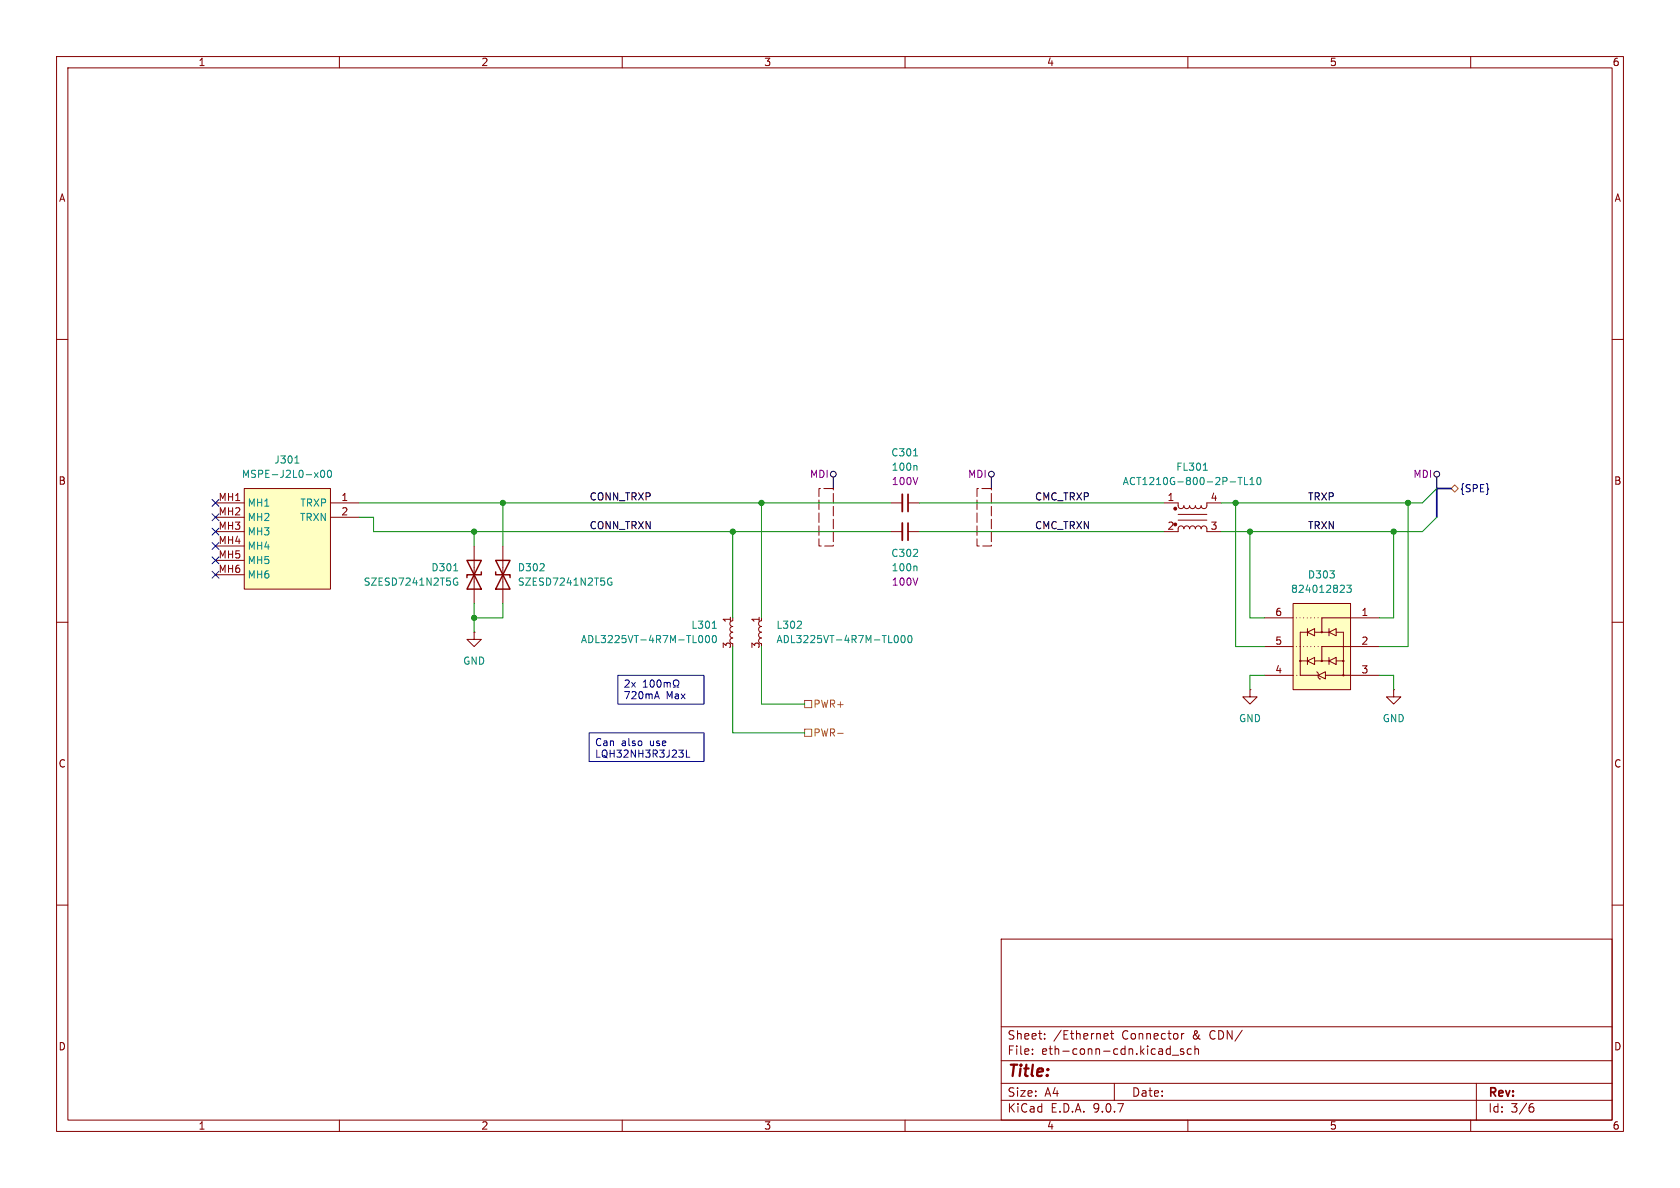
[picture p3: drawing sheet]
<svg xmlns="http://www.w3.org/2000/svg" width="297mm" height="210mm" viewBox="0 0 297 210" stroke-linecap="round" stroke-linejoin="round" font-family="sans-serif">
<path d="M0 0h297v210h-297z" fill="#fff" stroke="#fff" stroke-width=".18"/>
<g fill="none" stroke="#840000" stroke-width=".18">
<path d="M10 10h277v190h-277zM12 12h273v186h-273zM60 10v2M110 10v2M160 10v2M210 10v2M260 10v2M10 60h2M285 60h2M157.5 94h2M157.5 88.9h2M160.5 94h2.1"/>
<path d="M160.5 88.9h2.1M10 110h2M285 110h2M10 160h2M177 166h108v32h-108zM285 160h2M60 198v2M110 198v2M160 198v2M177 194.5h108M177 191.5h108M177 187.5h108"/>
<path d="M177 181.5h108M182.5 186.3v.1M182.5 185.5v.1M184.7 183.6v.1M184.7 182.8v.1M195.4 182.7l.4 .1 .1 .3-.7 .1M195.8 183.6l-.4 .1M196.3 182.7h.6M196.5 182.2v1.3l.4 .2M197 191.5v3M206.5 185.4l.4 .1M206.9 184.9v1.5"/>
<path d="M206.9 186.3l-.4 .1M207.2 186.5h1.2M208.9 182.7v1M209.2 185.5l-.3-.1-.2 .2v.2l.5 .2v.3h-.5M209.3 182.7l-.3 .1-.1 .2M210 198v2M210.6 185.5l-.4-.1-.3 .3v.4l.1 .2h.6M211.2 185.5l.3-.1 .3 .1 .1 .9M211.2 184.9v1.5M260 198v2M261 191.5v6.5M270.6 195.7h.4l.2 .3-.1 .5-.5 .1"/>
<path d="M271 195.1l-.4 .1"/>
</g>
<path d="M160.5 87.4v3M160.5 92.5v3" fill="none" stroke="#840000" stroke-width=".3"/>
<path d="M159.5 87.4v3M159.5 92.5v3" fill="none" stroke="#840000" stroke-width=".33"/>
<path d="M161.5 80.6h.7M161.9 82.3l.2 .2v.6M161.9 100.1l.2 .1v.7" fill="none" stroke="#008484" stroke-width=".18"/>
<path d="M228.6 106.7h10.2v15.2h-10.2z" fill="#ffffc2"/>
<g fill="none" stroke="#840000" stroke-width=".18">
<path d="M205.7 88.9h2.6v.7l.5 .3 .3-.1 .2-.4 .1 .3 .3 .2 .4-.1 .2-.4 .1 .3 .3 .2 .4-.1 .2-.4 .1 .3 .3 .2 .4-.1 .2-.4 .2 .4 .4 .1 .4-.3 .1-.7h2.5M205.7 94h2.6v-.7l.5-.3 .3 .1 .2 .4 .1-.4 .4-.1 .4 .1 .1 .4 .1-.4 .3-.1 .4 .1 .2 .4 .2-.4 .5-.1 .3 .2v.3l.2-.4 .4-.1 .4 .3 .1 .7h2.5M208.3 90.9h5.1M208.3 91.9h5.1M129.5 109.7l-.3 .2-.2 .3 .2 .4 .3 .2h-.3l-.1 .3v.4l.4 .3-.3 .1-.2 .4 .2 .3 .3 .2-.4 .2v.5l.2 .2 .2 .1M223.5 119.4h5.1M223.5 109.2h5.1M223.5 114.3h5.1M228.6 106.7h10.2v15.2h-10.2zM229.9 116.8h1.2M231.1 111.8l1.3-.7v1.3zM231.1 116.8l1.3-.6v1.3z"/>
<path d="M231.1 111.8h-1.2v7.6h3.1M231.1 111.1v1.3M231.1 116.2v1.3M232.4 111.8h2.5M232.4 116.8h2.5M232.8 118.7l.2 .3v.8l.3 .2M233 119.4l1.3-.7v1.3zM234.3 119.4h9.5M234.9 111.8l1.3-.7v1.3zM234.9 116.8l1.3-.6v1.3zM234.9 111.1v1.3M234.9 116.2v1.3"/>
<path d="M236.2 111.8h1.3v7.6M236.2 116.8h1.3M243.8 114.3h-10.1v2.5M243.8 109.2h-10.1v2.6M221 121.9v1.3h1.2l-1.2 1.3-1.3-1.3h1.3M221 121.9h.1M233.3 120h.1M246.4 121.9v1.3h1.2l-1.2 1.3-1.3-1.3h1.3M246.4 121.9h.1"/>
<circle cx="229.9" cy="116.8" r=".11"/>
<circle cx="233.7" cy="116.8" r=".11"/>
<circle cx="233.7" cy="111.8" r=".11"/>
<circle cx="237.5" cy="119.4" r=".11"/>
<circle cx="237.5" cy="116.8" r=".11"/>
</g>
<path d="M228.6 119.4h1.3M233.7 109.2h-5.1M233.7 114.3h-5.1" fill="none" stroke="#840000" stroke-width=".18" stroke-dasharray="0 .6"/>
<g fill="none" stroke="#008484" stroke-width=".18">
<path d="M212.7 83.1h.8M218.9 84.4h.7M219.2 84.4v1.3M220 84.4v1.3h.6M221 85.7h.7M221 84.8l.3-.4v1.3M222.3 84.5l.2-.1a.68 .68 0 0 1 .4 .6 .68 .68 0 0 1-.4 .7l-.2-.2-.1-.3zM123.7 112.4l.1-.1a.68 .68 0 0 1 .4 .7 .68 .68 0 0 1-.4 .6l-.1-.1M124.8 112.5l.2-.2a.68 .68 0 0 1 .5 .7 .68 .68 0 0 1-.5 .6l-.2-.1-.1-.4zM125.9 111.1h.7M126.1 112.4l.1-.1a.68 .68 0 0 1 .5 .7 .68 .68 0 0 1-.5 .6 .84 .84 0 0 1-.1-1.2zM237.4 103.4l.3 .3-.1 .3-.7 .7h.8"/>
<path d="M238.1 103.4h.8l-.4 .5 .3 .2v.5l-.2 .1-.5-.1"/>
</g>
<g fill="#840000" stroke="#840000" stroke-width=".18">
<circle cx="207.8" cy="89.9" r=".25"/>
<circle cx="207.8" cy="92.7" r=".25"/>
</g>
<path d="M43.2 86.4h15.2v17.7h-15.2z" fill="#ffffc2"/>
<g fill="none" stroke="#840000" stroke-width=".18">
<path d="M38.1 88.9h5.1M38.1 91.4h5.1M38.1 94h5.1M38.1 96.5h5.1M38.1 99.1h5.1M43.2 86.4h15.2v17.7h-15.2zM58.4 88.9h5.1M58.4 91.4h5.1M83.8 96.5v10.2M88.9 96.5v10.2M38.1 101.6h5.1M83.8 111.8v1.2h1.3l-1.3 1.3-1.3-1.3h1.3"/>
<path d="M83.8 111.8h.1M134.6 109.7l-.3 .2-.2 .3 .2 .4 .3 .2h-.3l-.2 .3 .1 .4 .4 .3-.3 .1-.2 .4 .2 .3 .3 .2-.4 .2-.1 .5 .2 .2 .3 .1"/>
</g>
<g fill="none" stroke="#008484" stroke-width=".18">
<path d="M52.1 81.9h.8M55.6 83.6l.6 .8M56.2 83.6l-.6 .8M56.8 83.3l.2-.2a.68 .68 0 0 1 .4 .7 .68 .68 0 0 1-.4 .6l-.2-.1-.1-.4zM58.1 83.2l.1-.1a.68 .68 0 0 1 .4 .7 .68 .68 0 0 1-.4 .6 .84 .84 0 0 1-.1-1.2zM80.2 100.9h.7M80.7 102.9h.2v.5h-.5l-.2-.3M80.9 102.2h-.5l-.2 .3M107.9 102.9h.3l-.1 .5h-.5l-.1-.3M108.1 102.2h-.5l-.1 .3M140.9 111.1h.8M141.6 109.9v.4"/>
<path d="M158.3 112.4l.1-.1a.68 .68 0 0 1 .4 .7 .68 .68 0 0 1-.4 .6l-.1-.1M159.4 112.5l.2-.2a.68 .68 0 0 1 .4 .7 .68 .68 0 0 1-.4 .6l-.2-.1-.1-.4zM160.6 112.5l.2-.2a.68 .68 0 0 1 .4 .7 .68 .68 0 0 1-.4 .6l-.2-.1-.1-.4z"/>
</g>
<path d="M82.5 99.1l2.6 5h-2.6l2.6-5zM87.6 99.1h2.6l-2.6 5h2.6zM85.1 101.1v.5h-2.6v.5M87.6 101.1v.5h2.6v.5" fill="none" stroke="#840000" stroke-width=".25"/>
<g fill="none" stroke="#000" stroke-width=".18">
<path d="M147.3 84.3v2.1M175.3 84.3v2.1M254 84.3v2.1"/>
<circle cx="147.3" cy="83.8" r=".51"/>
<circle cx="175.3" cy="83.8" r=".51"/>
<circle cx="254" cy="83.8" r=".51"/>
</g>
<path d="M147.3 86.4h-2.5v10.1h2.5v-10.1M175.3 86.4h-2.6v10.1h2.6v-10.1" fill="none" stroke="#840000" stroke-width=".18" stroke-dasharray="1.7 .6"/>
<path d="M256.5 86.4l.7-.7 .6 .7-.6 .6zM142.2 128.9h1.3v1.3h-1.3zM142.2 123.8h1.3v1.3h-1.3zM148.1 129.6h1" fill="none" stroke="#848400" stroke-width=".18"/>
<path d="M256.5 86.4h-2.5v5" fill="none" stroke="#000084" stroke-width=".3"/>
<g fill="none" stroke="#008400" stroke-width=".18">
<path d="M63.5 91.4h2.5v2.6h91.5M63.5 88.9h94M83.8 94v2.5M88.9 88.9v7.6M129.5 94v15.2M134.6 88.9v20.3M162.6 94h43.1M162.6 88.9h43.1M218.4 88.9v25.4h5.1M221 94v15.2h2.5M246.4 94v15.2h-2.6M248.9 88.9v25.4h-5.1"/>
<path d="M254 91.4l-2.5 2.6h-35.6M254 86.4l-2.5 2.5h-35.6M83.8 106.7v5.1M88.9 106.7v2.5h-5.1M129.5 114.3v15.2h12.7M134.6 114.3v10.2h7.6M223.5 119.4h-2.5v2.5M243.8 119.4h2.6v2.5"/>
</g>
<path d="M37.5 95.9l1.2 1.2M37.5 90.8l1.2 1.2M37.5 98.5l1.2 1.2M37.5 93.4l1.2 1.2M37.5 88.3l1.2 1.2M38.7 95.9l-1.2 1.2M38.7 90.8l-1.2 1.2M38.7 98.5l-1.2 1.2M38.7 93.4l-1.2 1.2M38.7 88.3l-1.2 1.2M37.5 101l1.2 1.2M38.7 101l-1.2 1.2" fill="none" stroke="#000084" stroke-width=".18"/>
<g fill="none" stroke="#0000c2" stroke-width=".18">
<path d="M109.2 119.4h15.3v5.1h-15.3zM104.1 129.5h20.4v5.1h-20.4zM113.7 121.5h.7M113.7 120.6l.4-.4v1.3M115.1 120.3l.1-.1a.68 .68 0 0 1 .5 .6 .68 .68 0 0 1-.5 .7 .84 .84 0 0 1-.1-1.2zM115.8 123.2h.6M116.1 122.3l.5 1.2M116.3 120.3l.1-.1a.68 .68 0 0 1 .5 .6 .68 .68 0 0 1-.5 .7l-.1-.1-.2-.4zM117.4 120.6v.9M117.4 120.8l.4-.2 .2 .2M118 120.8l.1-.2 .3 .1 .1 .8M118 120.8v.7"/>
<path d="M119 121.5h.3v-.3a.54 .54 0 0 1-.2-.7 .54 .54 0 0 1 .7-.2 .58 .58 0 0 1-.1 .9v.3h.3M121.3 132.6v1.3h.6"/>
</g>
<g fill="#008400" stroke="#008400" stroke-width=".18">
<circle cx="248.9" cy="88.9" r=".46"/>
<circle cx="221" cy="94" r=".46"/>
<circle cx="246.4" cy="94" r=".46"/>
<circle cx="218.4" cy="88.9" r=".46"/>
<circle cx="129.5" cy="94" r=".46"/>
<circle cx="134.6" cy="88.9" r=".46"/>
<circle cx="83.8" cy="109.2" r=".46"/>
<circle cx="83.8" cy="94" r=".46"/>
<circle cx="88.9" cy="88.9" r=".46"/>
</g>
<text font-size="2.8" fill="#840000" x="178" y="190.9">Title:</text>
<g font-size="2.1" fill="#840000">
<text x="178" y="184">Sheet:</text>
<text x="186.2" y="184">/Ethernet</text>
<text x="198.4" y="184">Connector</text>
<text x="211" y="184">&amp;</text>
<text x="214.1" y="184">CDN/</text>
<text x="178" y="186.7">File:</text>
<text x="184.1" y="186.7">eth-conn-cdn.kicad_sch</text>
<text x="178" y="196.9">KiCad</text>
<text x="178" y="194.1">Size:</text>
<text x="184.7" y="194.1">A4</text>
<text x="185.7" y="196.9">E.D.A.</text>
<text x="193.3" y="196.9">9.0.7</text>
<text x="200" y="194.1">Date:</text>
<text x="263" y="194.3">Rev:</text>
<text x="263" y="196.9">Id:</text>
<text x="267.1" y="196.9">3/6</text>
</g>
<g font-size="1.8" fill="#840000">
<text x="35" y="11.9">1</text>
<text x="85" y="11.9">2</text>
<text x="135" y="11.9">3</text>
<text x="185" y="11.9">4</text>
<text x="235" y="11.9">5</text>
<text x="285" y="11.9">6</text>
<text x="10.3" y="35.9">A</text>
<text x="285.3" y="35.9">A</text>
<text x="10.3" y="85.9">B</text>
<text x="38.5" y="88.6">MH1</text>
<text x="60.3" y="88.6">1</text>
<text x="206.3" y="88.6">1</text>
<text x="213.9" y="88.6">4</text>
<text x="285.3" y="85.9">B</text>
<text x="38.5" y="91.2">MH2</text>
<text x="38.5" y="93.7">MH3</text>
<text x="60.3" y="91.2">2</text>
<text x="206.3" y="93.7">2</text>
<text x="213.9" y="93.7">3</text>
<text x="38.5" y="96.3">MH4</text>
<text x="38.5" y="98.8">MH5</text>
<text x="38.5" y="101.3">MH6</text>
<text x="129.3" y="110.2" transform="rotate(-90 129.3 110.2)">1</text>
<text x="134.4" y="110.2" transform="rotate(-90 134.4 110.2)">1</text>
<text x="225.4" y="109">6</text>
<text x="240.6" y="109">1</text>
<text x="129.3" y="114.8" transform="rotate(-90 129.3 114.8)">3</text>
<text x="134.4" y="114.8" transform="rotate(-90 134.4 114.8)">3</text>
<text x="225.4" y="114">5</text>
<text x="225.4" y="119.1">4</text>
<text x="240.6" y="114">2</text>
<text x="240.6" y="119.1">3</text>
<text x="10.3" y="135.9">C</text>
<text x="285.3" y="135.9">C</text>
<text x="10.3" y="185.9">D</text>
<text x="285.3" y="185.9">D</text>
<text x="35" y="199.9">1</text>
<text x="85" y="199.9">2</text>
<text x="135" y="199.9">3</text>
<text x="185" y="199.9">4</text>
<text x="235" y="199.9">5</text>
<text x="285" y="199.9">6</text>
</g>
<g font-size="1.8" fill="#008484">
<text x="48.4" y="82.1">J301</text>
<text x="157.5" y="80.9">C301</text>
<text x="157.5" y="83.4">100n</text>
<text x="207.8" y="83.4">FL301</text>
<text x="42.7" y="84.7">MSPE-J2L0-x00</text>
<text x="43.7" y="89.8">MH1</text>
<text x="53" y="89.8">TRXP</text>
<text x="198.4" y="86">ACT1210G-800-2P-TL10</text>
<text x="43.7" y="92.3">MH2</text>
<text x="43.7" y="94.8">MH3</text>
<text x="52.9" y="92.3">TRXN</text>
<text x="43.7" y="97.4">MH4</text>
<text x="43.7" y="99.9">MH5</text>
<text x="76.2" y="101.2">D301</text>
<text x="91.4" y="101.2">D302</text>
<text x="157.5" y="98.7">C302</text>
<text x="157.5" y="101.2">100n</text>
<text x="43.7" y="102.5">MH6</text>
<text x="64.2" y="103.7">SZESD7241N2T5G</text>
<text x="91.4" y="103.7">SZESD7241N2T5G</text>
<text x="228.1" y="105">824012823</text>
<text x="231.1" y="102.5">D303</text>
<text x="102.6" y="113.9">ADL3225VT-4R7M-TL000</text>
<text x="122.1" y="111.4">L301</text>
<text x="137.2" y="113.9">ADL3225VT-4R7M-TL000</text>
<text x="137.2" y="111.4">L302</text>
<text x="81.8" y="117.7">GND</text>
<text x="218.9" y="127.9">GND</text>
<text x="244.3" y="127.9">GND</text>
</g>
<g font-size="1.8">
<text x="104.1" y="88.6">CONN_TRXP</text>
<text x="182.9" y="88.6">CMC_TRXP</text>
<text x="231.1" y="88.6">TRXP</text>
<text x="104.1" y="93.6">CONN_TRXN</text>
<text x="182.9" y="93.6">CMC_TRXN</text>
<text x="231.1" y="93.6">TRXN</text>
</g>
<g font-size="1.8" fill="#840084">
<text x="143.1" y="84.7">MDI</text>
<text x="157.6" y="86">100V</text>
<text x="171" y="84.7">MDI</text>
<text x="249.8" y="84.7">MDI</text>
<text x="157.6" y="103.7">100V</text>
</g>
<text font-size="1.8" fill="#000084" x="258" y="87.2">{SPE}</text>
<g font-size="1.8" fill="#0000c2">
<text x="110.2" y="121.8">2x</text>
<text x="110.2" y="123.8">720mA</text>
<text x="117.8" y="123.8">Max</text>
<text x="105.1" y="132.2">Can</text>
<text x="105.1" y="134.3">LQH32NH3R3J23L</text>
<text x="109.8" y="132.2">also</text>
<text x="115" y="132.2">use</text>
</g>
<g font-size="1.8" fill="#848400">
<text x="143.7" y="125.3">PWR+</text>
<text x="143.7" y="130.4">PWR-</text>
</g>
</svg>
